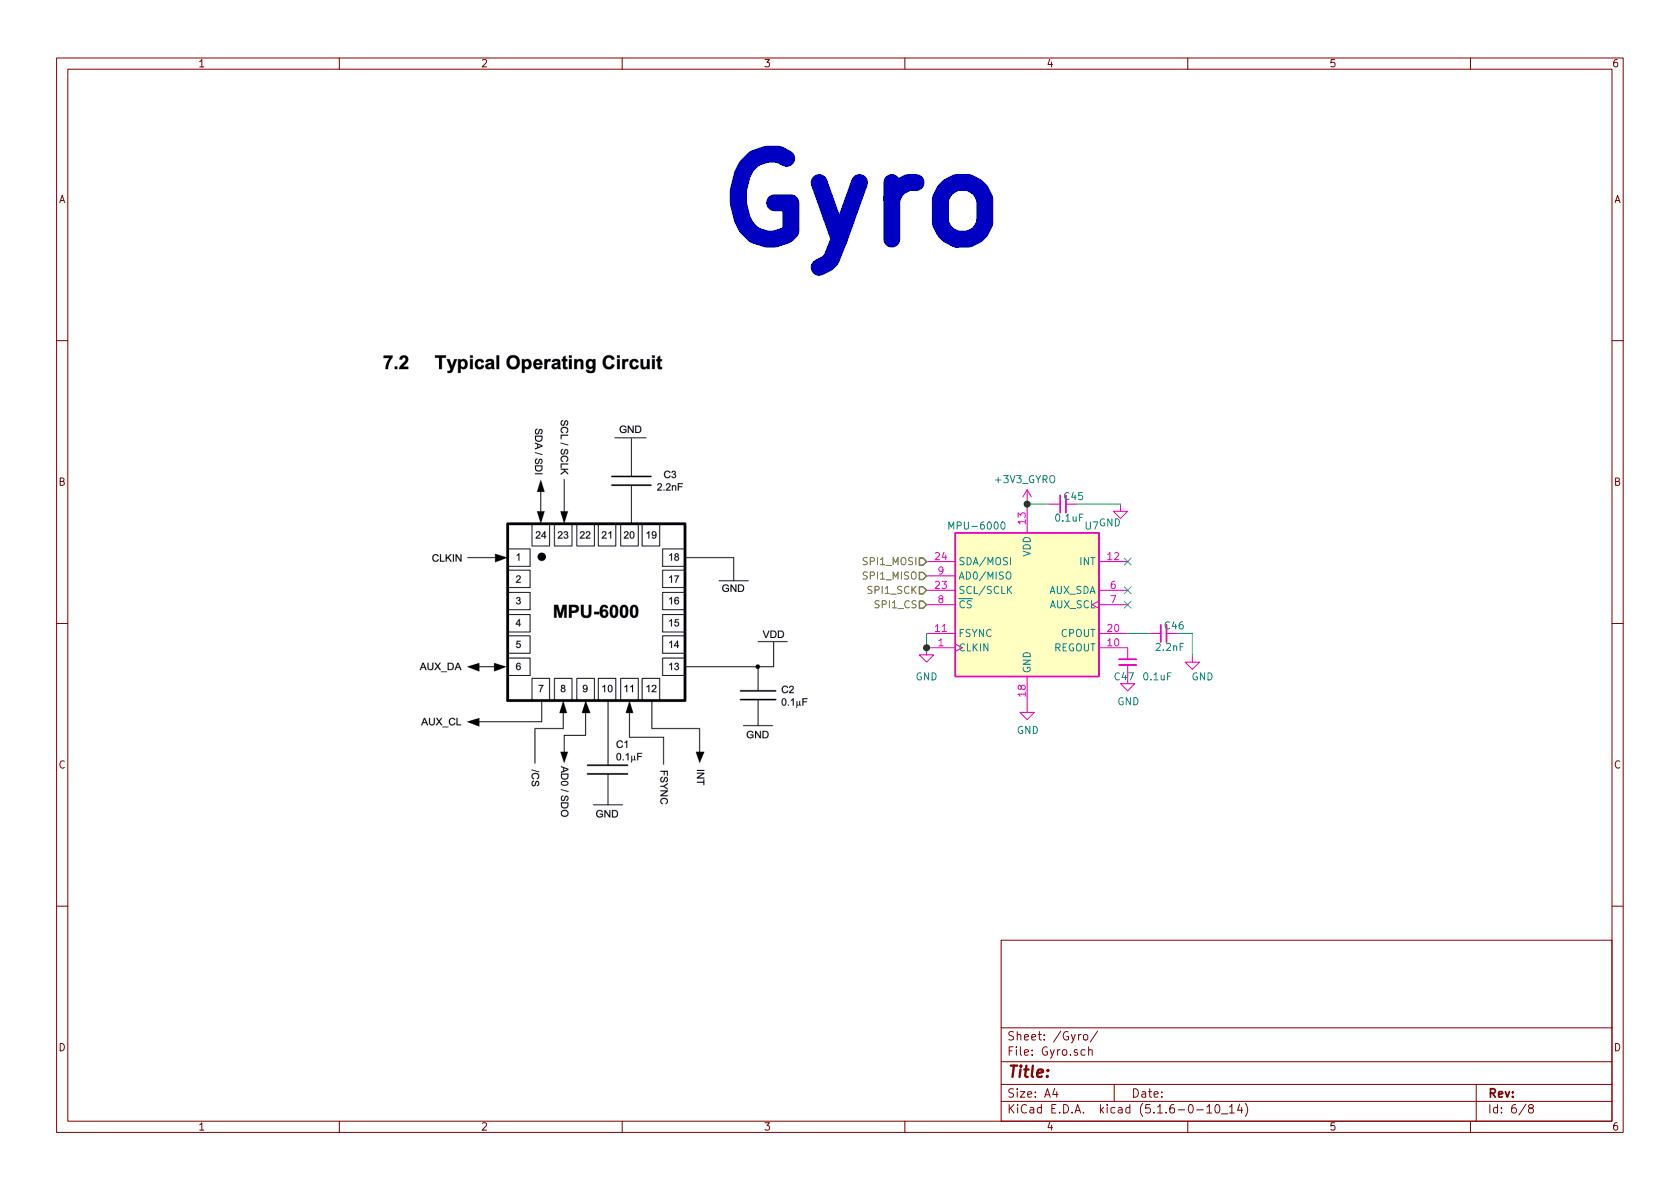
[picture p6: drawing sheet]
EESchema Schematic File Version 4
EELAYER 30 0
EELAYER END
$Descr A4 11693 8268
encoding utf-8
Sheet 6 8
Title ""
Date ""
Rev ""
Comp ""
Comment1 ""
Comment2 ""
Comment3 ""
Comment4 ""
$EndDescr
$Comp
L power:GND #PWR?
U 1 1
P 7150 4900
AR Path="/60B2E46C" Ref="#PWR?"  Part="1" 
AR Path="/60B2ABA4/60B2E46C" Ref="#PWR0165"  Part="1" 
F 0 "#PWR0165" H 7150 4650 50  0001 C CNN
F 1 "GND" H 7155 4727 50  0000 C CNN
F 2 "" H 7150 4900 50  0001 C CNN
F 3 "" H 7150 4900 50  0001 C CNN
	1    7150 4900
	1    0    0    -1  
$EndComp
$Comp
L power:GND #PWR?
U 1 1
P 7850 4700
AR Path="/60B2E472" Ref="#PWR?"  Part="1" 
AR Path="/60B2ABA4/60B2E472" Ref="#PWR0166"  Part="1" 
F 0 "#PWR0166" H 7850 4450 50  0001 C CNN
F 1 "GND" H 7855 4527 50  0000 C CNN
F 2 "" H 7850 4700 50  0001 C CNN
F 3 "" H 7850 4700 50  0001 C CNN
	1    7850 4700
	1    0    0    -1  
$EndComp
$Comp
L Device:C_Small C?
U 1 1
P 7850 4600
AR Path="/60B2E478" Ref="C?"  Part="1" 
AR Path="/60B2ABA4/60B2E478" Ref="C47"  Part="1" 
F 0 "C47" H 7750 4500 50  0000 L CNN
F 1 "0.1uF" H 7950 4500 50  0000 L CNN
F 2 "Capacitor_SMD:C_0402_1005Metric" H 7850 4600 50  0001 C CNN
F 3 "~" H 7850 4600 50  0001 C CNN
	1    7850 4600
	1    0    0    -1  
$EndComp
$Comp
L Device:C_Small C?
U 1 1
P 8100 4400
AR Path="/60B2E47E" Ref="C?"  Part="1" 
AR Path="/60B2ABA4/60B2E47E" Ref="C46"  Part="1" 
F 0 "C46" V 8150 4250 50  0000 L CNN
F 1 "2.2nF" V 8000 4250 50  0000 L CNN
F 2 "Capacitor_SMD:C_0402_1005Metric" H 8100 4400 50  0001 C CNN
F 3 "~" H 8100 4400 50  0001 C CNN
	1    8100 4400
	0    -1   -1   0   
$EndComp
$Comp
L power:GND #PWR?
U 1 1
P 8300 4550
AR Path="/60B2E484" Ref="#PWR?"  Part="1" 
AR Path="/60B2ABA4/60B2E484" Ref="#PWR0167"  Part="1" 
F 0 "#PWR0167" H 8300 4300 50  0001 C CNN
F 1 "GND" H 8450 4400 50  0000 R CNN
F 2 "" H 8300 4550 50  0001 C CNN
F 3 "" H 8300 4550 50  0001 C CNN
	1    8300 4550
	1    0    0    -1  
$EndComp
$Comp
L power:GND #PWR?
U 1 1
P 6450 4500
AR Path="/60B2E48D" Ref="#PWR?"  Part="1" 
AR Path="/60B2ABA4/60B2E48D" Ref="#PWR0168"  Part="1" 
F 0 "#PWR0168" H 6450 4250 50  0001 C CNN
F 1 "GND" H 6450 4300 50  0000 C CNN
F 2 "" H 6450 4500 50  0001 C CNN
F 3 "" H 6450 4500 50  0001 C CNN
	1    6450 4500
	1    0    0    -1  
$EndComp
NoConn ~ 7850 3900
NoConn ~ 7850 4100
NoConn ~ 7850 4200
Wire Wire Line
	7150 3500 7300 3500
$Comp
L Sensor_Motion:MPU-6000 U?
U 1 1
P 7150 4200
AR Path="/60B2E497" Ref="U?"  Part="1" 
AR Path="/60B2ABA4/60B2E497" Ref="U7"  Part="1" 
F 0 "U7" H 7600 4750 50  0000 C CNN
F 1 "MPU-6000" H 6800 4750 50  0000 C CNN
F 2 "Sensor_Motion:InvenSense_QFN-24_4x4mm_P0.5mm" H 7150 3400 50  0001 C CNN
F 3 "https://store.invensense.com/datasheets/invensense/MPU-6050_DataSheet_V3%204.pdf" H 7150 4050 50  0001 C CNN
	1    7150 4200
	1    0    0    -1  
$EndComp
$Comp
L power:GND #PWR?
U 1 1
P 7800 3500
AR Path="/60B2E49D" Ref="#PWR?"  Part="1" 
AR Path="/60B2ABA4/60B2E49D" Ref="#PWR0169"  Part="1" 
F 0 "#PWR0169" H 7800 3250 50  0001 C CNN
F 1 "GND" H 7805 3372 50  0000 R CNN
F 2 "" H 7800 3500 50  0001 C CNN
F 3 "" H 7800 3500 50  0001 C CNN
	1    7800 3500
	1    0    0    -1  
$EndComp
$Comp
L Device:C_Small C?
U 1 1
P 7400 3500
AR Path="/60B2E4A3" Ref="C?"  Part="1" 
AR Path="/60B2ABA4/60B2E4A3" Ref="C45"  Part="1" 
F 0 "C45" V 7450 3350 50  0000 L CNN
F 1 "0.1uF" V 7300 3350 50  0000 L CNN
F 2 "Capacitor_SMD:C_0402_1005Metric" H 7400 3500 50  0001 C CNN
F 3 "~" H 7400 3500 50  0001 C CNN
	1    7400 3500
	0    -1   -1   0   
$EndComp
Wire Wire Line
	7500 3500 7800 3500
Wire Wire Line
	6450 4400 6450 4500
Connection ~ 6450 4500
Text HLabel 6450 3900 0    50   Input ~ 0
SPI1_MOSI
Text HLabel 6450 4000 0    50   Input ~ 0
SPI1_MISO
Text HLabel 6450 4100 0    50   Input ~ 0
SPI1_SCK
Text HLabel 6450 4200 0    50   Input ~ 0
SPI1_CS
Wire Wire Line
	8300 4400 8300 4550
Wire Wire Line
	7850 4400 8000 4400
Wire Wire Line
	8200 4400 8300 4400
$Comp
L power:+3V3_GYRO #PWR?
U 1 1
P 7150 3500
AR Path="/6094AC2B/60CE7AA6" Ref="#PWR?"  Part="1" 
AR Path="/60B2ABA4/60CE7AA6" Ref="#PWR2"  Part="1" 
F 0 "#PWR2" H 7150 3400 50  0001 C CNN
F 1 "+3V3_GYRO" H 7135 3673 50  0000 C CNN
F 2 "" H 7150 3400 50  0001 C CNN
F 3 "" H 7150 3400 50  0001 C CNN
	1    7150 3500
	1    0    0    -1  
$EndComp
Connection ~ 7150 3500
Text Notes 4950 1750 0    591  ~ 118
Gyro
$EndSCHEMATC
